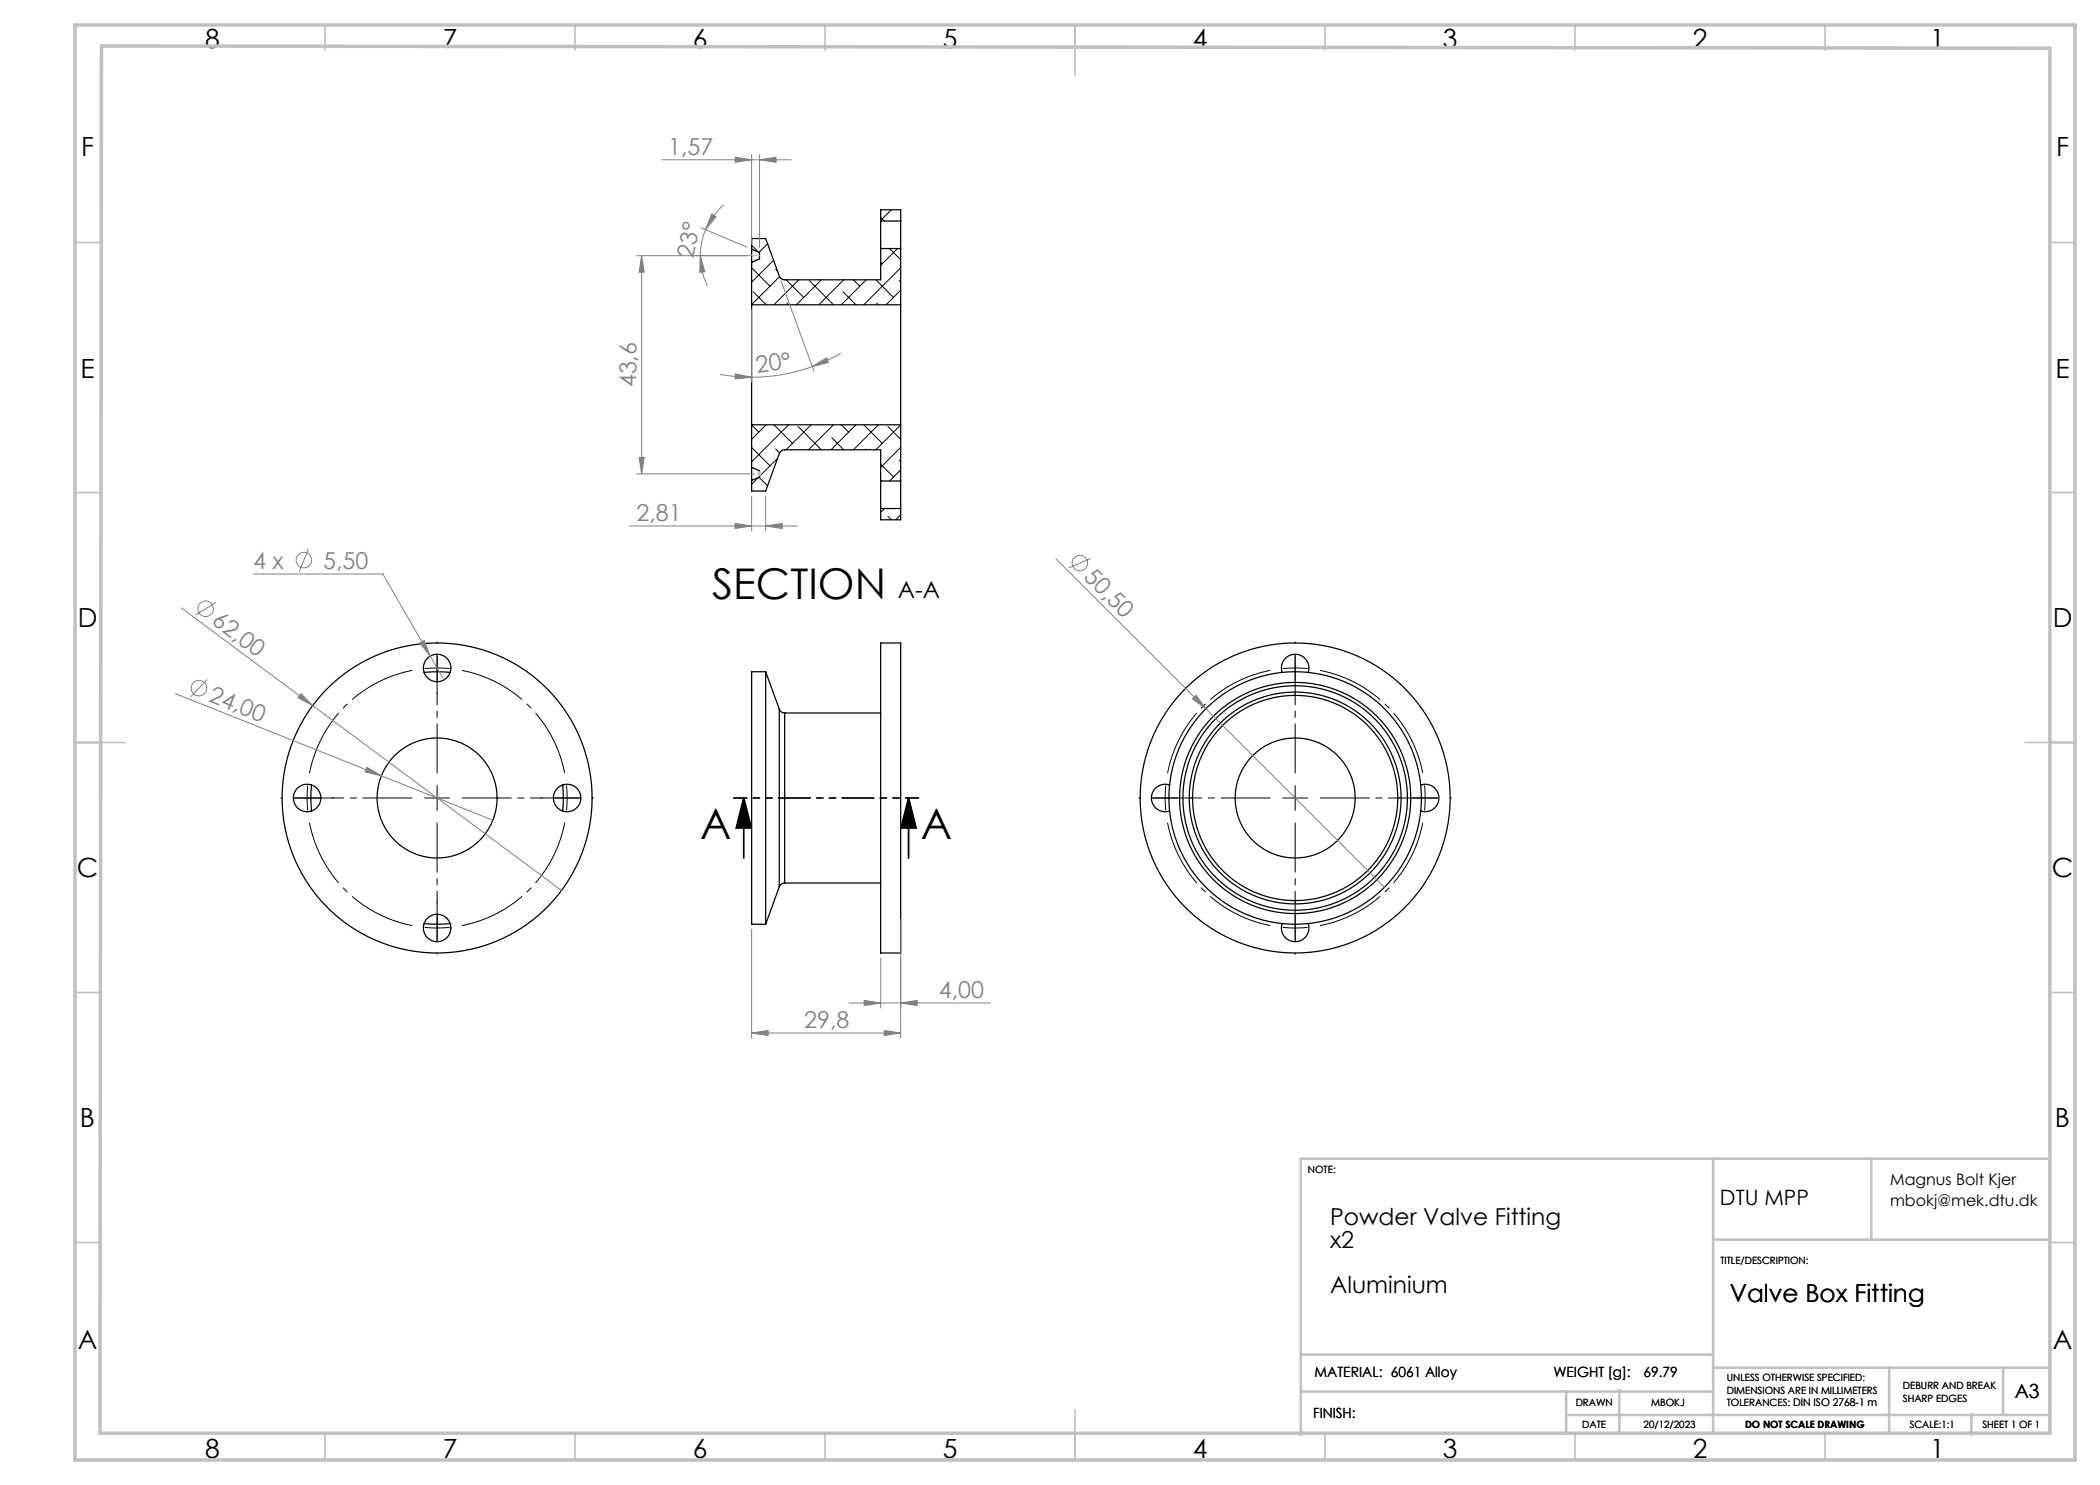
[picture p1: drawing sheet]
<svg xmlns="http://www.w3.org/2000/svg" width="420mm" height="297mm" viewBox="0 0 420 297" stroke-linecap="round" stroke-linejoin="round" font-family="sans-serif">
<g fill="none" stroke="#000" stroke-width=".25">
<path d="M150.3 49.8v2.6M150.3 49.8l1.6 .7v1.3l-1.6 .6M150.3 52.4v8.6M176.1 44.2v5.5M176.1 49.7v6.3h-19.2a1.14 1.14 0 0 1-1-.8l-2.8-7.5h-2.8v2.1M176.1 44.2h4M176.1 49.7h4M176.1 44.2v-2.2h4v2.2M180.1 44.2v5.5M180.1 49.7v11.3M150.3 61v24M150.3 61h29.8"/>
<path d="M180.1 61v24M150.3 96.1v2.1h2.8l2.8-7.5a1.14 1.14 0 0 1 1-.7h19.2v6.2M150.3 93.5v2.6M150.3 93.5l1.6 .6v1.3l-1.6 .7M150.3 85v8.5M150.3 85h29.8M176.1 96.2v5.5M176.1 96.2h4M180.1 96.2v5.5M180.1 85v11.2M176.1 101.7v2.3h4v-2.3M176.1 101.7h4"/>
<path d="M84.8 134.5l2.9-.1 2.3 .1M153.1 134.3v50.5M153.1 134.3h-2.8v50.5h2.8M153.1 134.3l2.8 7.5M176.1 128.6h4v62h-4zM256.4 134.5a2.75 2.75 0 0 1 2.6-3.7 2.75 2.75 0 0 1 2.6 3.7M62.3 157l-.1 2 .1 3.2M112.5 157l.2 2.6-.2 2.6M155.9 141.8a1.14 1.14 0 0 0 1 .8M155.9 141.8v35.6M156.9 142.6v34M156.9 142.6h19.2"/>
<path d="M233.9 157a2.75 2.75 0 0 0-3.6 2.6 2.75 2.75 0 0 0 3.6 2.6M284.1 157a2.75 2.75 0 0 1 3.7 2.6 2.75 2.75 0 0 1-3.7 2.6M155.9 177.4l-2.8 7.4M156.9 176.6a1.14 1.14 0 0 0-1 .8M156.9 176.6h19.2M84.8 184.7l2.9 .1 2.3-.1M256.4 184.7a2.75 2.75 0 0 0 2.6 3.6 2.75 2.75 0 0 0 2.6-3.6"/>
<circle cx="87.4" cy="133.6" r="2.75"/>
<circle cx="61.4" cy="159.6" r="2.75"/>
<circle cx="87.4" cy="159.6" r="31"/>
<circle cx="87.4" cy="159.6" r="12"/>
<circle cx="113.4" cy="159.6" r="2.75"/>
<circle cx="259" cy="159.6" r="23.1"/>
<circle cx="259" cy="159.6" r="25.2"/>
<circle cx="259" cy="159.6" r="21.2"/>
<circle cx="259" cy="159.6" r="20.5"/>
<circle cx="259" cy="159.6" r="22.5"/>
<circle cx="259" cy="159.6" r="12"/>
<circle cx="259" cy="159.6" r="31"/>
<circle cx="87.4" cy="185.6" r="2.75"/>
</g>
<g fill="none" stroke="#000" stroke-width=".2">
<path d="M150.3 53.6l3.7 3.6M150.3 49.1l1.4 1.3M150.6 58.4l2.6 2.6M153.5 48.8l-1.7 1.7M154.7 52l-4.4 4.4M155.1 53.9l.4 .4M155.9 55.3l-5.6 5.6M157.2 56l3.5 3.5M159.8 56l-5 5M161.9 56.1l4.8 4.9M164.3 56l-5 5M168.6 58.4l2.6 2.6"/>
<path d="M168.8 56l-5 5M170.7 56l1.3 1.2M173.3 56l-5 5M175.2 56l3.5 3.5M176.1 43.5l.8 .7M176.1 52.4l.4 .4M177.9 49.7l2.2 2.2M178.3 42l-2.2 2.1M179.5 49.7l-3.4 3.4M179.8 56.1l.3 .3M180.1 53.6l-7.4 7.4M180.1 58.1l-2.9 2.9"/>
<path d="M157.4 60.6l.3 .4M175.3 60.6l.4 .4M150.3 89.5l3.7 3.7M150.3 85l1.5 1.4M151.7 95.5l-1.4 1.3M151.8 95.4l1.7 1.8M153.2 85l-2.9 2.9M154.8 85l3.7 3.7M155.1 89.8l.8 .8M155.5 91.6l-3.6 3.7M157.7 85l-7.4 7.4M159.6 85.3l4.7 4.7"/>
<path d="M162.2 85l-5 5M166.4 87.6l2.4 2.4M166.7 85l-5 5M168.3 85l1.4 1.4M171.2 85l-5 5M172.7 85l3.8 3.7M173.1 89.8l.2 .2M175.7 85l-5 5M176.1 92.8l2.6 2.6M177.6 85.3l2.5 2.6M179.8 92l.3 .4M180.1 85l-4.9 5"/>
<path d="M180.1 89.5l-4 4M180.1 94l-2.2 2.2M176.9 101.7l-.8 .8M177.6 103.3l.7 .7M180.1 103l-1 1M84.9 185.5l2.5 .1 2.5-.1M87.4 183.1v5M256.5 185.5l2.5 .1 2.5-.1M259 183.1v5"/>
</g>
<g fill="none" stroke="#808080" stroke-width=".2">
<path d="M132.3 32h26M147 31.4l3.3 .6-3.3 .5zM150.3 31v17.8M151.9 32l3.3-.6v1.1zM151.9 31v18.5M127.3 51.1h23.6M128.3 51.1v43.7M128.3 51.1l.5 3.3h-1zM140.1 51.1l.9 3.3-1 .1zM140.1 51.1a13.3 13.3 0 0 0 1.4 6M140.2 45.5l9.2 3.9M141.1 45.9a13.3 13.3 0 0 0-1 5.2"/>
<path d="M142.3 42.8l.9 .5-2.1 2.6zM144.8 41a13.3 13.3 0 0 0-3.7 4.9M156.2 56.1l6.6 18.1M144 74.9l3.2 .4 3.1 .1M147.1 74.8l3.2 .6-3.3 .4zM150.3 62v14.4M162.5 73.3l2.8-1.7 .4 .9zM162.5 73.3a35.5 35.5 0 0 1-12.2 2.1M168.2 70.6l-2.8 1.5-2.9 1.2M127.3 94.8h23.6M127.8 91.5h1l-.5 3.3zM150.3 99.2v7"/>
<path d="M153.1 99.2v7M50.7 114.8h25.9l12.2 21.2M61.7 109.8l-1.8 4.4M126 105.2h33.5M147 104.7l3.3 .5-3.3 .5zM153.1 105.2l3.3-.5v1zM211.2 111.8l30 29.9M218.2 111.7l-4.4 1.9M35.1 138.7l63.5 25.3M36.3 121.6l26.2 19.5M41.4 135.9l-3.2 3.5M43.2 120.5l-4.1 2.5"/>
<path d="M60.2 138.7l2.3 2.4-2.9-1.6zM84 128.6l.8-.5 1.2 3.1zM238.5 139.8l.7-.7 2 2.6zM62.5 141.1l49.8 37M73.4 153.5l2.9 1.7-3.3-.8zM241.2 141.7l35.7 35.8M150.3 185.8v21.8M176.1 191.6v10M180.1 183.8v23.8M150.3 206.6l3.3-.5v1zM150.3 206.6h29.8M169.8 200.6h28.3"/>
<path d="M172.8 200.1l3.3 .5-3.3 .5zM176.8 206.1l3.3 .5-3.3 .5zM180.1 200.6l3.3-.5v1z"/>
<circle cx="60.8" cy="112" r="1.56"/>
<circle cx="216" cy="112.6" r="1.56"/>
<circle cx="39.8" cy="137.6" r="1.56"/>
<circle cx="41.1" cy="121.7" r="1.56"/>
</g>
<path d="M87.4 133.6l-2.5 .1M87.4 133.6l2.5 .1M259 133.6l-2.5 .1M259 133.6l2.5 .1M61.4 159.6l.1 2.5M61.4 159.6l.1-2.5M113.4 159.6l-.1-2.5M113.4 159.6l-.1 2.5M233 159.6l.2 2.5M233 159.6l.2-2.5M285 159.6l-.1-2.5M285 159.6l-.1 2.5" fill="none" stroke="#000" stroke-width=".2" stroke-dasharray="15.2 1.3 1.3 1.3" stroke-linecap="butt"/>
<path d="M82.5 134.1a26 26 0 0 0-20.6 20.5M254.1 134.1a26 26 0 0 0-20.6 20.5M112.9 154.6a26 26 0 0 0-20.5-20.5M284.6 154.6a26 26 0 0 0-20.6-20.5M61.9 164.6a26 26 0 0 0 20.6 20.5M233.5 164.6a26 26 0 0 0 20.6 20.5M92.4 185.1a26 26 0 0 0 20.5-20.5M264 185.1a26 26 0 0 0 20.6-20.5" fill="none" stroke="#000" stroke-width=".2" stroke-dasharray="15.2 1.3 1.3 1.3" stroke-dashoffset="1.7" stroke-linecap="butt"/>
<path d="M148.7 159.6l1.5 6h-3zM148.7 159.6v12M181.7 159.6l1.5 6h-3zM181.7 159.6v12" fill="none" stroke="#000" stroke-width=".35"/>
<path d="M151.4 94.8h1M151.5 94.4l.8 .7M151.9 94.3v1M152.3 94.4l-.8 .7" fill="none" stroke="#c0c0c0" stroke-width=".2"/>
<g fill="none" stroke="#000" stroke-width=".2" stroke-dasharray="15.2 1.3 1.3 1.3">
<path d="M87.4 133.6v-2.5M87.4 133.6v2.5M87.4 128.6v-.3M87.4 138.6v.2M259 133.6v-2.5M259 133.6v2.5M259 128.6v-.3M259 138.6v.2M56.4 159.6h-.2M61.4 159.6h-2.5M61.4 159.6h2.5M66.4 159.6h.3"/>
<path d="M87.4 159.6v-2.5M87.4 159.6h-2.5M87.4 159.6v2.5M87.4 159.6h2.5M108.4 159.6h-.2M113.4 159.6h2.5M113.4 159.6h-2.5M118.4 159.6h.3M228 159.6h-.2M233 159.6h-2.5M233 159.6h2.5M238 159.6h.3"/>
<path d="M259 159.6v-2.5M259 159.6h-2.5M259 159.6v2.5M259 159.6h2.5M280 159.6h-.2M285 159.6h2.5M285 159.6h-2.5M290 159.6h.3M87.4 190.6v.2M87.4 180.6v-.3M259 190.6v.2M259 180.6v-.3"/>
</g>
<path d="M82.4 159.6h-23.5M87.4 154.6v-23.5M92.4 159.6h23.5M254 159.6h-23.5M259 154.6v-23.5M264 159.6h23.5M87.4 164.6v23.5M259 164.6v23.5" fill="none" stroke="#000" stroke-width=".2" stroke-dasharray="15.2 1.3 1.3 1.3" stroke-dashoffset="5.4"/>
<path d="M183.7 159.6h-37" fill="none" stroke="#000" stroke-width=".35" stroke-dasharray="6.3 1.3 1.3 1.3 1.3 1.3" stroke-dashoffset="3.7"/>
<path d="M151.9 51.1h-1.6" fill="none" stroke="#c0c0c0" stroke-width=".2" stroke-dasharray="15.2 1.3 1.3 1.3"/>
<g fill="none" stroke="#c0c0c0" stroke-width=".35">
<path d="M65 5v5M115 5v5M165 5v5M215 5v10M265 5v5M315 5v5M365 5v5M15 48.5h5M410 48.5h5M15 98.5h5M410 98.5h5M15 148.5h10"/>
<path d="M405 148.5h10M15 198.5h5M410 198.5h5M15 248.5h5M410 248.5h5M65 287v5M115 287v5M165 287v5M215 282v10M265 287v5M315 287v5M365 287v5"/>
</g>
<g fill="none" stroke="#c0c0c0" stroke-width=".5">
<path d="M342.6 231.7v54.9M374.3 231.7v16.2M410.2 231.7h-150v55.3M342.6 247.9h67.5M260.2 278.3h82.4M260.2 270.9h82.4M313.2 278.3v8.6M323.9 278v8.6M342.6 273.5h67.4M377.8 273.5v13.1M400.6 273.5v9.3M313.2 283h96.8"/>
<path d="M394.3 282.8v4.2"/>
</g>
<path d="M15 5h400v287h-400zM20.3 9.2l389.7 .4v277h-390z" fill="none" stroke="#c0c0c0" stroke-width=".7"/>
<path d="M181.7 159.6l1.5 6h-3zM148.7 159.6l1.5 6h-3z" fill="#000"/>
<g fill="#808080">
<path d="M238.5 139.8l.7-.7 2 2.6z"/>
<path d="M60.2 138.7l2.3 2.4-2.9-1.6z"/>
<path d="M73.4 153.5l2.9 1.7-3.3-.8z"/>
<path d="M142.3 42.8l.9 .5-2.1 2.6zM140.1 51.1l.9 3.3-1 .1z"/>
<path d="M127.8 91.5h1l-.5 3.3zM128.3 51.1l.5 3.3h-1z"/>
<path d="M150.3 206.6l3.3-.5v1zM176.8 206.1l3.3 .5-3.3 .5zM172.8 200.1l3.3 .5-3.3 .5zM180.1 200.6l3.3-.5v1zM84 128.6l2 2.6-1.2-3.1z"/>
<path d="M147 31.4l3.3 .6-3.3 .5zM151.9 32l3.3-.6v1.1z"/>
<path d="M147 104.7l3.3 .5-3.3 .5zM153.1 105.2l3.3-.5v1z"/>
<path d="M147.1 74.8l3.2 .6-3.3 .4zM162.5 73.3l2.8-1.7 .4 .9z"/>
</g>
<g font-size="8.5">
<text x="142.4" y="119.7">SECTION</text>
<text x="140" y="167.8">A</text>
<text x="184.2" y="167.8">A</text>
</g>
<g font-size="5.3">
<text x="41" y="9.5">8</text>
<text x="88.5" y="9.5">7</text>
<text x="138.5" y="9.5">6</text>
<text x="188.5" y="9.5">5</text>
<text x="238.5" y="9.5">4</text>
<text x="288.5" y="9.5">3</text>
<text x="338.5" y="9.5">2</text>
<text x="386" y="9.5">1</text>
<text x="16.2" y="31.3">F</text>
<text x="411.2" y="31.3">F</text>
<text x="16.1" y="75.5">E</text>
<text x="411.1" y="75.5">E</text>
<text x="15.5" y="125.5">D</text>
<text x="410.5" y="125.5">D</text>
<text x="15.4" y="175.5">C</text>
<text x="410.4" y="175.5">C</text>
<text x="16" y="225.5">B</text>
<text x="411" y="225.5">B</text>
<text x="15.5" y="269.7">A</text>
<text x="410.5" y="269.7">A</text>
<text x="41" y="291.5">8</text>
<text x="88.5" y="291.5">7</text>
<text x="138.5" y="291.5">6</text>
<text x="188.5" y="291.5">5</text>
<text x="238.5" y="291.5">4</text>
<text x="288.5" y="291.5">3</text>
<text x="338.5" y="291.5">2</text>
<text x="386" y="291.5">1</text>
</g>
<text font-size="4.9" x="345.9" y="260.4">Valve Box Fitting</text>
<g font-size="4.7" fill="#808080">
<text x="133.6" y="30.9">1,57</text>
<text x="138.6" y="51.7" transform="rotate(-79 138.6 51.7)">23°</text>
<text x="127.3" y="77.5" transform="rotate(-90 127.3 77.5)">43,6</text>
<text x="151.4" y="74.6" transform="rotate(-8 151.4 74.6)">20°</text>
<text x="127.3" y="104.2">2,81</text>
<text x="50.7" y="113.7">4 x</text>
<text x="64.6" y="113.7">5,50</text>
<text x="216.6" y="115.6" transform="rotate(45 216.6 115.6)">50,50</text>
<text x="42.2" y="124.7" transform="rotate(37 42.2 124.7)">62,00</text>
<text x="41.5" y="140.2" transform="rotate(22 41.5 140.2)">24,00</text>
<text x="187.8" y="199.6">4,00</text>
<text x="160.9" y="205.6">29,8</text>
</g>
<g font-size="4.7">
<text x="179.6" y="119.7">A-A</text>
<text x="266" y="245.1">Powder Valve Fitting</text>
<text x="266" y="249.6">x2</text>
<text x="266" y="258.6">Aluminium</text>
</g>
<text font-size="4.2" x="344" y="240.9">DTU MPP</text>
<text font-size="3.9" x="403" y="279.6">A3</text>
<g font-size="3.2">
<text x="378" y="237">Magnus Bolt Kjer</text>
<text x="378" y="241.1">mbokj@mek.dtu.dk</text>
</g>
<g font-size="2.8">
<text x="262.9" y="275.4">MATERIAL: 6061 Alloy</text>
<text x="310.7" y="275.4">WEIGHT [g]:</text>
<text x="328.7" y="275.4">69.79</text>
<text x="262.6" y="283.6">FINISH:</text>
</g>
<g font-size="2">
<text x="261.6" y="234.6">NOTE:</text>
<text x="344.1" y="252.7">TITLE/DESCRIPTION:</text>
<text x="315.1" y="281.3">DRAWN</text>
<text x="330.2" y="281.3">MBOKJ</text>
<text x="345.4" y="276.3">UNLESS OTHERWISE SPECIFIED:</text>
<text x="345.4" y="278.8">DIMENSIONS ARE IN MILLIMETERS</text>
<text x="345.4" y="281.3">TOLERANCES: DIN ISO 2768-1 m</text>
<text x="380.6" y="277.8">DEBURR AND BREAK</text>
<text x="380.6" y="280.3">SHARP EDGES</text>
<text x="316.4" y="285.6">DATE</text>
<text x="328.7" y="285.6">20/12/2023</text>
<text x="349" y="285.6">DO NOT SCALE DRAWING</text>
<text x="381.9" y="285.6">SCALE:1:1</text>
<text x="396.5" y="285.6">SHEET 1 OF 1</text>
</g>
</svg>
